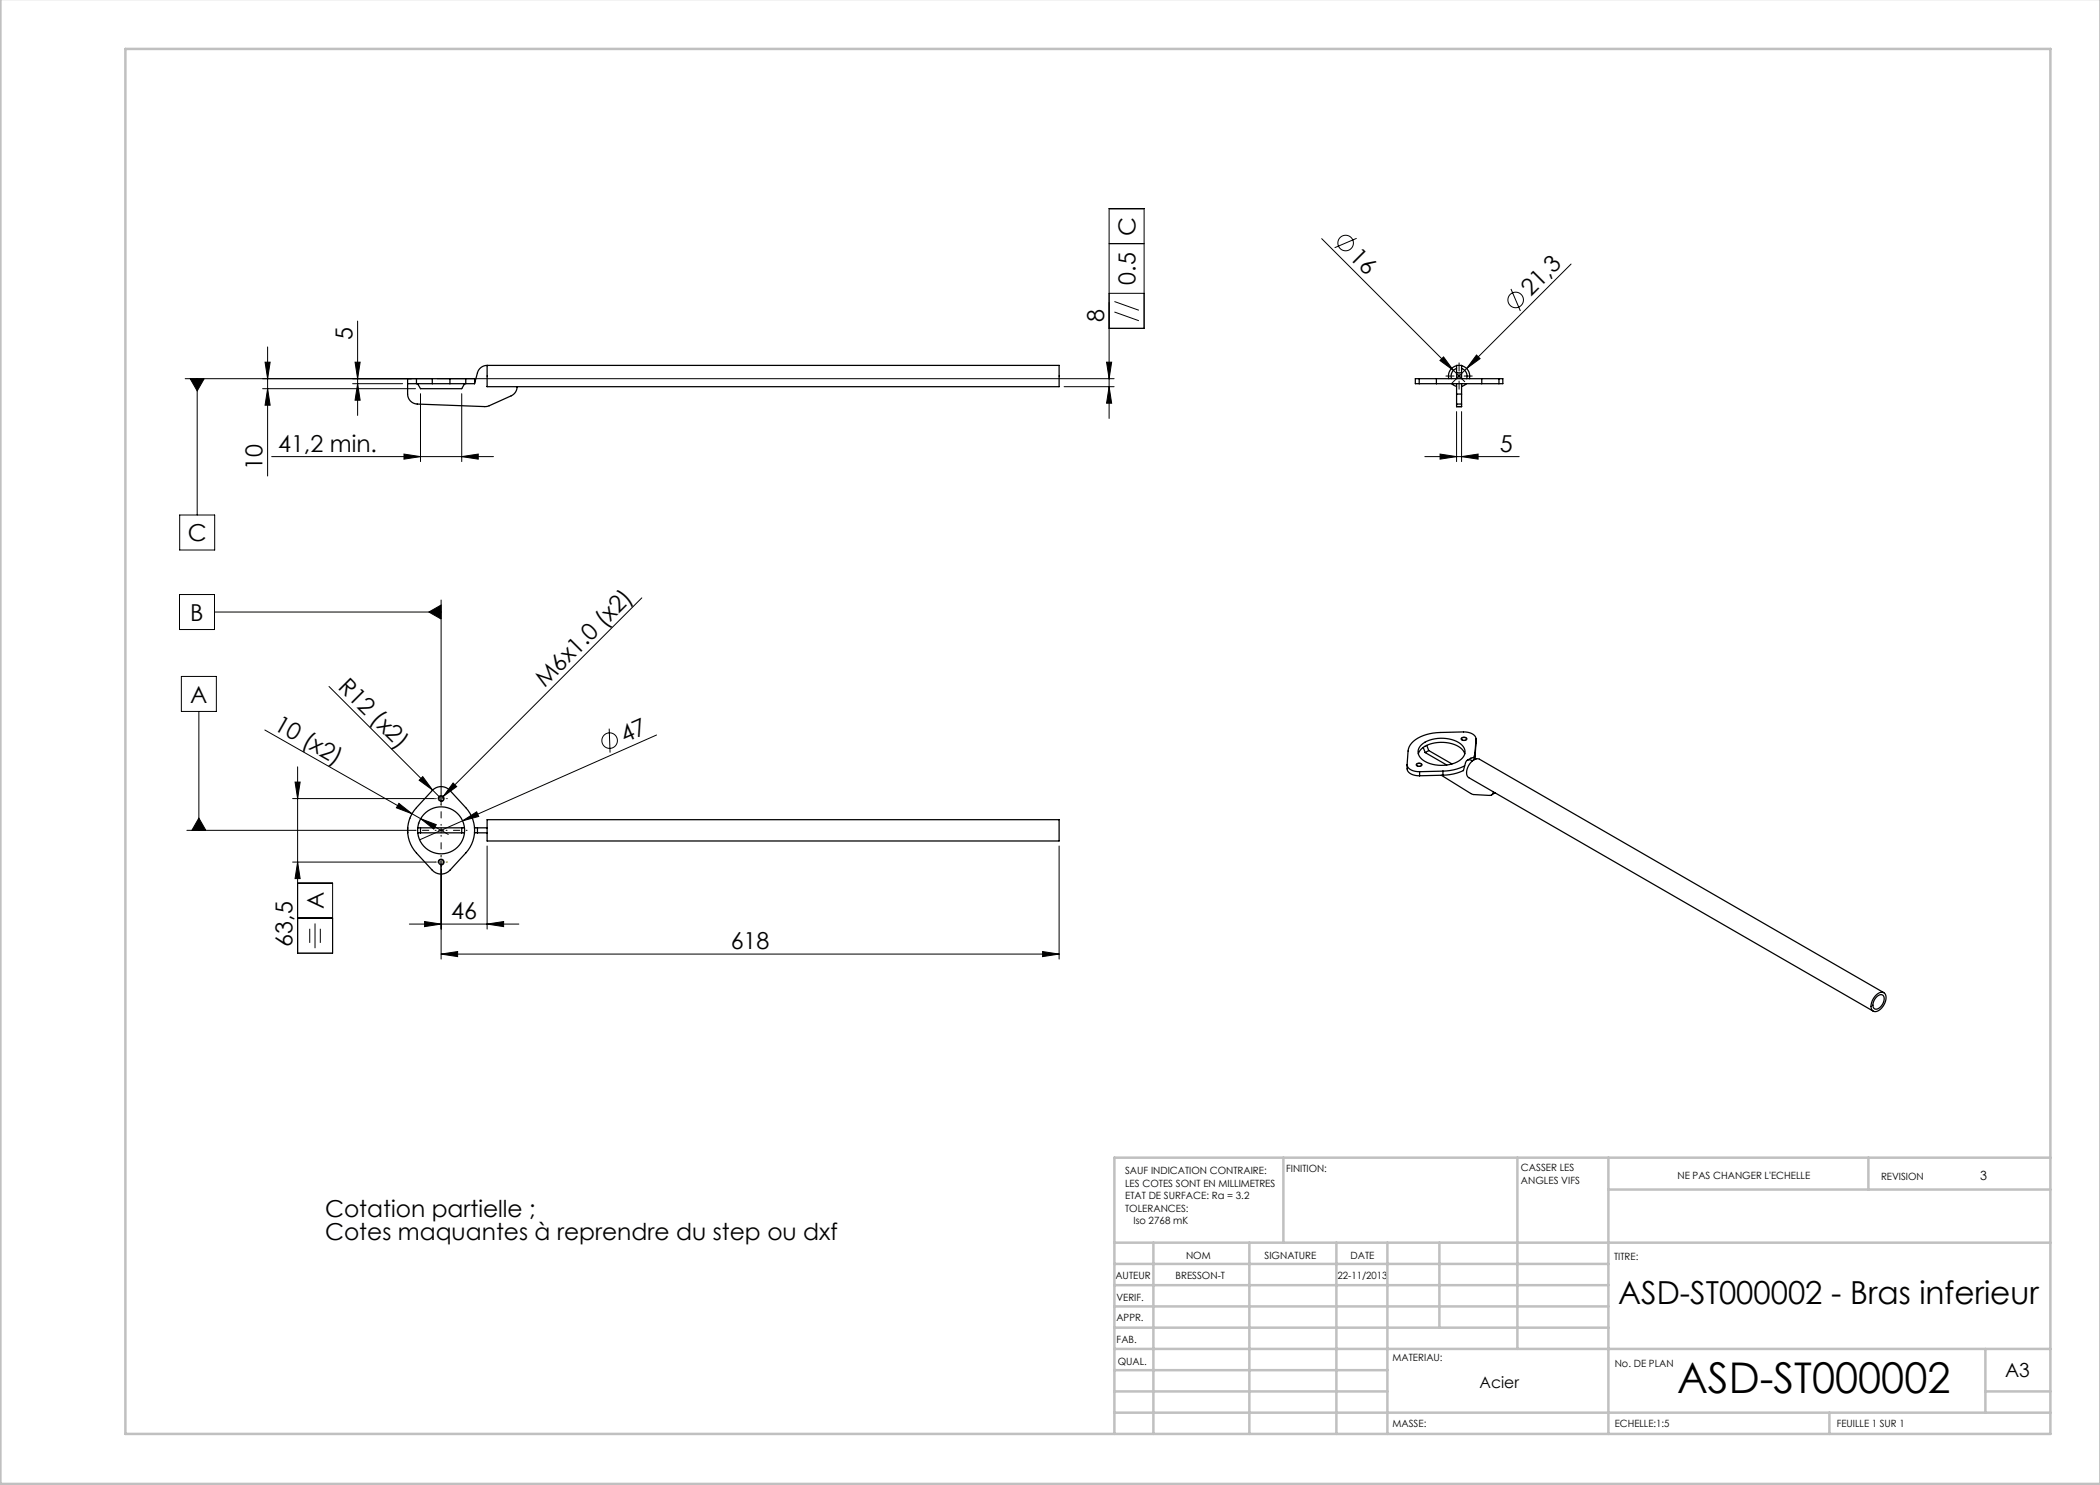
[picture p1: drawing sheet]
<svg xmlns="http://www.w3.org/2000/svg" width="420mm" height="297mm" viewBox="0 0 420 297" stroke-linecap="round" stroke-linejoin="round" font-family="sans-serif">
<g fill="none" stroke="#000" stroke-width=".2">
<path d="M221.8 58.7h7M221.8 48.7h7M264.3 47.7l26.4 26.4M271.3 47.7l-4.4 1.8M302.2 57.8l1.9 4.4M314.2 52.8l-23.9 23.9M37 75.7h49.5M38 75.7h2.8l-1.4 2.5zM39.4 75.7v27.3M52.5 77.7h30.6M53 72.4h1l-.5 3.3zM53.5 69.4v25.8"/>
<path d="M53.5 77.7l.5 3.3h-1zM70.5 76.7h10M71 72.4h1l-.5 3.3zM71.5 64.2v18.9M71.5 76.7l.5 3.3h-1zM84.1 78.7v13.6M87.5 75.7h135.3M92.3 78.7v13.6M212.8 77.3h10M221.3 72.4h1l-.5 3.3zM221.8 77.3l.5 3.3h-1zM221.8 65.7h7v-24h-7v42"/>
<path d="M222.9 62.4l4.9 1.7M222.9 60.3l4.9 1.8M288 72.1l.7-.7 2 2.7zM290.7 74.1l2.2 2.2M291.3 75.2h1M291.8 74.7v1M295.3 71l.7 .7-2.7 2zM54.3 91.3h44.4M80.8 90.8l3.3 .5-3.3 .5zM92.3 91.3l3.3-.5v1zM285 91.3h18.8M288 90.8l3.3 .5-3.3 .5z"/>
<path d="M291.3 82.3v10M292.3 91.3l3.3-.5v1zM292.3 82.3v10M35.9 118.9h7v7h-7zM35.9 103h7v7h-7zM128.4 119.6l-40.6 40.5M36.3 135.3h7v7h-7zM42.9 122.4h45.3M65.8 137.3l22.4 22.4M85.8 122.4l2.4-1.4v2.8zM88.2 120v40.9M39.8 142.3v23.8"/>
<path d="M53 146l36.7 20.9M58.5 159.7h28.7M59 156.4h1l-.5 3.3zM59.5 153.4v37.2h7v-14h-7M83.8 156l.7-.7 2 2.7zM87.6 159.9a.6 .6 0 0 1 .6-.8 .6 .6 0 0 1 .6 .7 .6 .6 0 0 1-.7 .5M90.6 156.6l.7 .7-2.7 2zM121.8 145.7l.2 4.8M131.3 147l-47.4 21M283.3 152.8a.63 .63 0 0 1 .6-.2 .63 .63 0 0 1 .5 .5 .65 .65 0 0 1-.6 .2 .65 .65 0 0 1-.5-.5zM292.3 147.6a.63 .63 0 0 1 .6-.2 .63 .63 0 0 1 .5 .5 .65 .65 0 0 1-.7 .2 .65 .65 0 0 1-.5-.4zM37.4 166.1h45.6"/>
<path d="M39.8 163.6l1.4 2.5h-2.8zM58.5 172.4h28.7M59.5 172.4l.5 3.3h-1zM79.8 160.7l2.6 2.1-3.1-1.2zM81.9 163.6h.1M83.6 164.6h.1M84.1 163.7l3.2 1.2-.5 .9zM87.6 172.6a.6 .6 0 0 1 .6-.8 .6 .6 0 0 1 .6 .7 .6 .6 0 0 1-.7 .5M87.7 166.1h1M88.2 172.3v19.5M88.2 165.6v1M92.5 164.2l2.8-1.8 .4 .9z"/>
<path d="M97.4 169.2v16.6M211.8 169.2v22.6M59.5 183.6h7M61.9 185.8v2.8M63 184.7v4.9M64.1 185.8v2.8M81.9 184.8h21.9M84.9 184.3l3.3 .5-3.3 .5zM88.2 190.8l3.3-.5v1zM88.2 190.8h123.6M97.4 184.8l3.3-.5v1zM208.5 190.3l3.3 .5-3.3 .5z"/>
<circle cx="269.1" cy="48.6" r="1.56"/>
<circle cx="303.1" cy="60" r="1.56"/>
<circle cx="121.9" cy="148.1" r="1.56"/>
</g>
<path d="M290.8 75.2h-1.6M291.8 74.2v-1.6M291.8 76.2v1.6M292.8 75.2h1.6" fill="none" stroke="#000" stroke-width=".2" stroke-dasharray="30.5 1.3 1.3 1.3"/>
<g fill="none" stroke="#c0c0c0" stroke-width=".5">
<path d="M.1 -.1v296.9h419.9M25.1 9.8h385v277h-385zM256.7 231.5v17M303.5 231.5v38.3M321.7 231.5v55.3M321.7 237.9h88.4M373.7 231.5v6.4M410.1 231.5h-187.2v55.3M222.9 248.5h187.2M222.9 257h98.8M222.9 252.8h98.8M230.7 248.5v38.3"/>
<path d="M249.9 248.5v38.3M267.3 248.5v38.3M277.5 248.5v38.3M287.9 248.5v17M222.9 265.5h98.8M222.9 261.3h98.8M222.9 278.3h54.6M222.9 274h54.6M222.9 269.8h187.2M397.1 278.3h13M397.1 269.8v12.7M222.9 282.5h187.2"/>
<path d="M365.9 282.5v4.3"/>
</g>
<path d="M87.2 166.1h-4.2M88.2 165.1v-4.2M88.2 167.1v4.2M89.2 166.1h4.2" fill="none" stroke="#000" stroke-width=".2" stroke-dasharray="30.5 1.3 1.3 1.3" stroke-dashoffset="30.3"/>
<path d="M87.2 159.7h-.3M88.2 158.7v-.3M89.2 159.7h.3M87.2 172.4h-.3M88.2 171.4v-.3M88.2 173.4v.3M88.2 160.7v.3M89.2 172.4h.3" fill="none" stroke="#808000" stroke-width=".2" stroke-dasharray="30.5 1.3 1.3 1.3"/>
<path d="M87.7 159.7h1M88.2 159.2v1M87.7 172.4h1M88.2 171.9v1" fill="none" stroke="#808000" stroke-width=".2"/>
<g fill="#000">
<path d="M38 75.7h2.8l-1.4 2.5zM288 72.1l.7-.7 2 2.7zM295.3 71l.7 .7-2.7 2zM83.8 156l.7-.7 2 2.7zM90.6 156.6l.7 .7-2.7 2zM92.5 164.2l2.8-1.8 .4 .9z"/>
<path d="M71 72.4h1l-.5 3.3zM71.5 76.7l.5 3.3h-1zM221.3 72.4h1l-.5 3.3zM221.8 77.3l.5 3.3h-1zM53 72.4h1l-.5 3.3zM53.5 77.7l.5 3.3h-1zM59 156.4h1l-.5 3.3zM59.5 172.4l.5 3.3h-1z"/>
<path d="M80.8 90.8l3.3 .5-3.3 .5zM92.3 91.3l3.3-.5v1zM84.9 184.3l3.3 .5-3.3 .5zM97.4 184.8l3.3-.5v1zM88.2 190.8l3.3-.5v1zM208.5 190.3l3.3 .5-3.3 .5z"/>
<path d="M288 90.8l3.3 .5-3.3 .5zM292.3 91.3l3.3-.5v1z"/>
<path d="M39.8 163.6l1.4 2.5h-2.8zM85.8 122.4l2.4 1.4v-2.8z"/>
<path d="M84.1 163.7l3.2 1.2-.5 .9zM79.8 160.7l2.6 2.1-3.1-1.2z"/>
</g>
<g fill="none" stroke="#000" stroke-width=".25">
<path d="M81.5 76.7h1.8M83.3 75.7h-1.8v3.1a2 2 0 0 0 1.9 2l13.8 .5 .7-.2 4.3-1.9a2 2 0 0 0 1.2-1.9M83.3 75.7v1M83.3 76.7h3.2M83.3 75.7h3.2M83.5 76.7l.6 1h8.2l.6-1M86.5 76.7h3.5M86.5 75.7h3.5M86.5 75.7v1M90 75.7v1M90 76.7h3.2M90 75.7h3.2"/>
<path d="M93.2 76.7h1.7M93.2 75.7h1.7v1M93.2 75.7v1M94.9 76.7h.1M97.4 73.1a2 2 0 0 0-1.9 1.5l-.6 2.1M97.4 73.1h114.4v4.2h-114.4zM283.8 75.7h-.7v1h.7M283.8 76.7h3.5M283.8 75.7h3.5M283.8 75.7v1M287.3 76.7h4M287.3 75.7h9.1"/>
<path d="M287.3 75.7v1M290.3 76.7l1 .6M291.3 78.8v2M291.3 74.6v-1.5h1v1.5M291.3 73.7a1.6 1.6 0 0 0-1 2M291.3 73.1a2.13 2.13 0 0 0-1.5 2.6M291.3 76.7h1M291.3 78.8h1M291.3 74.6v1.1M291.3 76.7v2.1M291.3 74.6h1M292.3 76.7h4.1"/>
<path d="M292.3 78.8v2M292.3 73.7a1.6 1.6 0 0 1 1 2M292.3 73.1a2.13 2.13 0 0 1 1.6 2.6M292.3 74.6v1.1M292.3 76.7v2.1M293.3 76.7l-1 .6M296.4 76.7h3.4M296.4 75.7h3.4M296.4 75.7v1M299.8 75.7h.8v1h-.8M299.8 75.7v1M291.3 80.8v.5h1v-.5"/>
<path d="M291.3 80.8h1M86.5 158.1a2.4 2.4 0 0 1 3.5 0l3.2 3.4a6.7 6.7 0 0 1 0 9.1l-3.2 3.4a2.4 2.4 0 0 1-3.5 0l-3.2-3.4a6.7 6.7 0 0 1 0-9.1zM281.4 153a1.68 1.68 0 0 0 1.7 2.1l.8 .1M283.4 152.8a.51 .51 0 0 1 .5-.2 .51 .51 0 0 1 .4 .5 .51 .51 0 0 1-.6 .2 .51 .51 0 0 1-.3-.5zM283.7 150.8a3.8 3.8 0 0 1 3.3-2.2 6.1 6.1 0 0 1 5.7 1.6l.3 .6M283.9 154.3v.9M284.3 149a6.8 6.8 0 0 1 8.1 0 1.9 1.9 0 0 1-.6 3.2 6.8 6.8 0 0 1-7.7-.7 1.76 1.76 0 0 1 .2-2.5zM284.6 149.5l.4 1M285 150.5l4.4 2.5M285.3 149.1l.4 1M285.7 150.1l-.7 .4M285.7 150.1l4.7 2.7"/>
<path d="M288.3 155.1l6.2 3.7 3.6 .3 .4-.3 .2-.4M288.6 154.2l-4.7 .1M288.6 154.2v.8M288.6 155l-4.7 .2M292.3 147.7a.51 .51 0 0 1 .6-.2 .51 .51 0 0 1 .4 .4 .51 .51 0 0 1-.6 .2 .51 .51 0 0 1-.4-.4zM292.7 154.1l-2 .7-2.1 .2M292.7 154.1h.1M292.9 153.2l-2.2 .8-2.1 .2M294.5 152.2a.83 .83 0 0 0-1.4 .4l-.4 1.5M294.5 152.2h.1M295 150.5l.2-2.7a1.88 1.88 0 0 0-2.1-1.4l-5.1 .1a6.9 6.9 0 0 0-6.2 2.9l-.2 .8-.2 2.7a1.88 1.88 0 0 0 2.1 1.4h.4M295 150.5l-.3 1.1"/>
<path d="M295 150.5v.8M295 151.3v.3M295.2 151.7l-.5-.1a1.49 1.49 0 0 0-1.2 .5M295.2 151.7l-.7 .5M295.2 151.7v.1M295.2 148.6l-.2 2.7M295.2 147.8v.8M295.2 148.6h.1M299 158.6l-.7 .4M81.5 165.6v1M83.5 166.6h9.4M83.5 165.6h9.4"/>
<path d="M84.1 165.6v1M92.3 165.6v1M94.9 166.5l.6 .1M95.5 166.6h1.9M95.5 165.6h1.9M95.5 165.6h-.6M95.5 165.6v1M97.4 165.6v-1.7h114.4v4.3h-114.4v-1.6M97.4 165.6v1M375.3 198.9a1.02 1.02 0 0 1 1-.5 1.02 1.02 0 0 1 .9 .8 2.95 2.95 0 0 1-2.2 3.1 1.16 1.16 0 0 1-.7-1.7l.5-1.1zM375.4 199.3a.82 .82 0 0 1 1.2-.3 .82 .82 0 0 1 .2 1.2 1.9 1.9 0 0 1-1.8 1.6 1.4 1.4 0 0 1 0-2zM376.8 198.5l-80.9-46.7a2.1 2.1 0 0 0-2.4 1.7 1.57 1.57 0 0 0 .3 2l80.8 46.7"/>
<circle cx="88.2" cy="159.7" r=".5"/>
<circle cx="88.2" cy="166.1" r="4.7"/>
<circle cx="88.2" cy="172.4" r=".5"/>
</g>
<text font-size="8.5" x="335.4" y="278.5">ASD-ST000002</text>
<text font-size="6.3" x="323.6" y="260.8">ASD-ST000002 - Bras inferieur</text>
<g font-size="4.7">
<text x="227.1" y="47.1" transform="rotate(-90 227.1 47.1)">C</text>
<text x="269.7" y="51.6" transform="rotate(45 269.7 51.6)">16</text>
<text x="227.1" y="56.9" transform="rotate(-90 227.1 56.9)">0.5</text>
<text x="306.2" y="59.4" transform="rotate(-45 306.2 59.4)">21,3</text>
<text x="220.8" y="64.4" transform="rotate(-90 220.8 64.4)">8</text>
<text x="70.5" y="68.1" transform="rotate(-90 70.5 68.1)">5</text>
<text x="52.5" y="93.9" transform="rotate(-90 52.5 93.9)">10</text>
<text x="55.6" y="90.3">41,2 min.</text>
<text x="300" y="90.3">5</text>
<text x="37.5" y="108.3">C</text>
<text x="38.1" y="124.2">B</text>
<text x="67.4" y="137.5" transform="rotate(45 67.4 137.5)">R12 (x2)</text>
<text x="109" y="137.6" transform="rotate(-45 109 137.6)">M6x1.0 (x2)</text>
<text x="38" y="140.6">A</text>
<text x="54.6" y="145.8" transform="rotate(30 54.6 145.8)">10 (x2)</text>
<text x="125" y="148.7" transform="rotate(-24 125 148.7)">47</text>
<text x="64.8" y="181.9" transform="rotate(-90 64.8 181.9)">A</text>
<text x="90.2" y="183.8">46</text>
<text x="58.5" y="189.3" transform="rotate(-90 58.5 189.3)">63,5</text>
<text x="146.1" y="189.8">618</text>
<text x="65" y="243.4">Cotation partielle ;</text>
<text x="65" y="247.9">Cotes maquantes à reprendre du step ou dxf</text>
</g>
<text font-size="3.9" x="401" y="275.4">A3</text>
<text font-size="3.2" x="295.9" y="277.7">Acier</text>
<text font-size="2.5" x="396.1" y="235.9">3</text>
<g font-size="2">
<text x="225" y="234.8">SAUF INDICATION CONTRAIRE:</text>
<text x="225" y="237.3">LES COTES SONT EN MILLIMETRES</text>
<text x="225" y="239.8">ETAT DE SURFACE: Ra = 3.2</text>
<text x="257.2" y="234.4">FINITION:</text>
<text x="304.2" y="234.3">CASSER LES</text>
<text x="304.2" y="236.8">ANGLES VIFS</text>
<text x="335.5" y="235.8">NE PAS CHANGER L'ECHELLE</text>
<text x="376.2" y="236">REVISION</text>
<text x="225" y="242.3">TOLERANCES:</text>
<text x="226.7" y="244.8">Iso 2768 mK</text>
<text x="237.2" y="251.8">NOM</text>
<text x="252.9" y="251.7">SIGNATURE</text>
<text x="270.1" y="251.7">DATE</text>
<text x="223.1" y="255.9">AUTEUR</text>
<text x="235.1" y="255.9">BRESSON-T</text>
<text x="267.5" y="255.7">22-11/2013</text>
<text x="322.8" y="252">TITRE:</text>
<text x="223.3" y="260.1">VERIF.</text>
<text x="223.3" y="264.2">APPR.</text>
<text x="223.3" y="268.6">FAB.</text>
<text x="223.5" y="272.9">QUAL.</text>
<text x="278.5" y="272.3">MATERIAU:</text>
<text x="323" y="273.4">No. DE PLAN</text>
<text x="278.5" y="285.3">MASSE:</text>
<text x="323" y="285.4">ECHELLE:1:5</text>
<text x="367.4" y="285.4">FEUILLE 1 SUR 1</text>
</g>
</svg>
